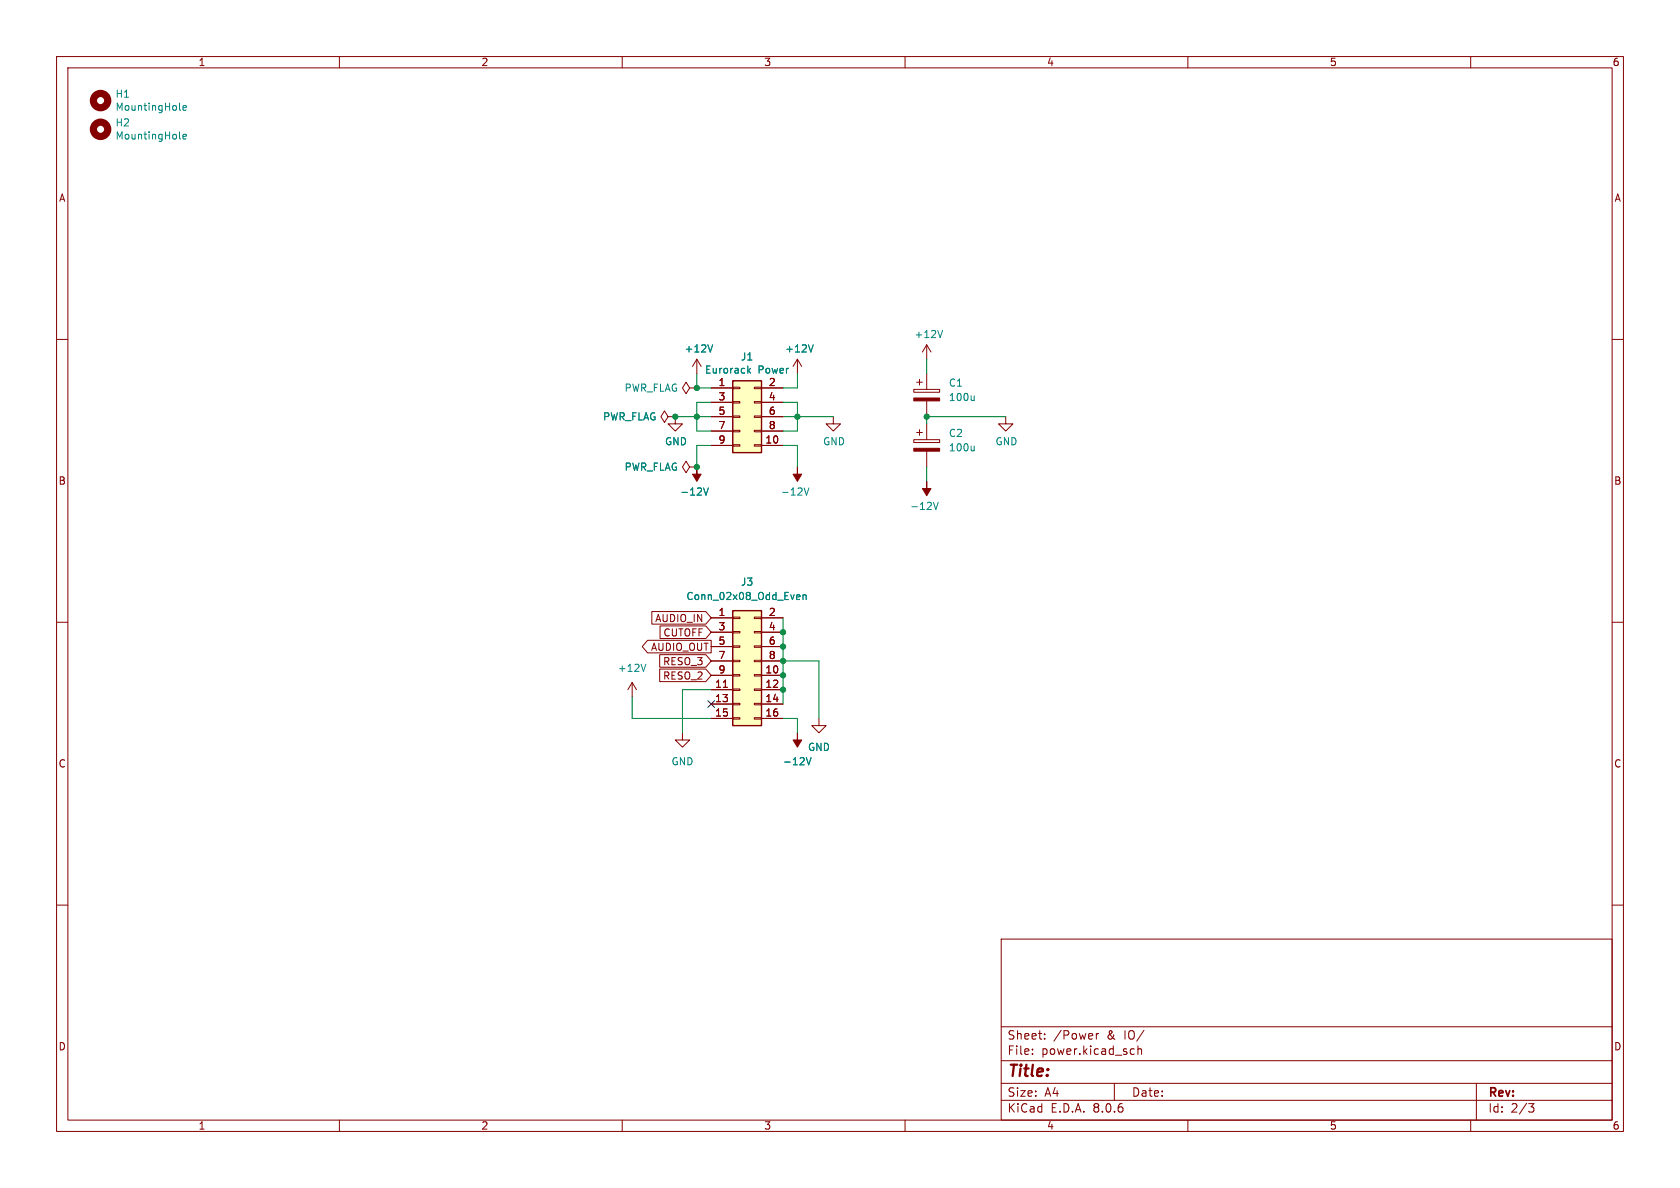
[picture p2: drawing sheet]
<svg xmlns="http://www.w3.org/2000/svg" width="297mm" height="210mm" viewBox="0 0 297 210" stroke-linecap="round" stroke-linejoin="round" font-family="sans-serif">
<g fill="none" stroke="#840000" stroke-width=".18">
<path d="M10 10h277v190h-277zM12 12h273v186h-273zM60 10v2M110 10v2M160 10v2M210 10v2M260 10v2M10 60h2M285 60h2M119.4 73.7v1.2h1.2l-1.2 1.3-1.3-1.3h1.3M121.9 68.6l-.6-1-.7 1 .7 1 .6-1h1.3M123.2 68.6h.1"/>
<path d="M161.5 68.8h4.6v.5h-4.6zM162.1 67.6h1M162.6 67.1v1M163.8 61v2.5M163.8 66v2.8M163.8 70.9v2.8M163.8 61l-.7 1.2M163.8 61l.8 1.2M121.9 82.6l-.6-1.1-.7 1.1 .7 1 .6-1h1.3M123.2 82.6h.1M10 110h2M285 110h2"/>
<path d="M10 160h2M285 160h2M177 166h108v32h-108zM60 198v2M110 198v2M160 198v2M177 194.5h108M177 191.5h108M177 187.5h108M177 181.5h108M182.5 186.3v.1M182.5 185.5v.1"/>
<path d="M184.7 183.6v.1M184.7 182.8v.1M193.8 182.7v1M194.2 182.7l-.2 .1-.2 .2M197 191.5v3M200.1 185.4l.4 .1M200.5 186.3l-.4 .1M201.2 185.5l.2-.1 .3 .1 .1 .9M201.2 184.9v1.5M210 198v2M260 198v2M261 191.5v6.5"/>
<path d="M270.2 195.1h1l-.5 .6 .4 .1 .1 .5-.3 .3h-.4"/>
</g>
<g fill="#840000" stroke="#840000" stroke-width=".18">
<path d="M123.2 82.6v1.2h.8l-.8 1.3-.8-1.3h.8z"/>
<path d="M161.5 70.4h4.6v.5h-4.6z"/>
</g>
<path d="M166.6 58.4l-.4 1.3M172.2 70v.8M172.2 70.7l-.2 .1M124.4 86.3l.4 1.2 .4-1.2" fill="none" stroke="#008484" stroke-width=".18"/>
<path d="M129.5 67.3h5.1v12.7h-5.1z" fill="#ffffc2"/>
<g fill="none" stroke="#840000" stroke-width=".18">
<path d="M118.1 73.7l-.6-1.1-.7 1.1 .7 1 .6-1h1.3M119.4 73.7h.1M123.2 63.5l-.8 1.3M123.2 63.5v2.5M123.2 63.5l.8 1.3M125.7 68.6h3.8M125.7 78.7h3.8M125.7 71.1h3.8M125.7 73.7h3.8M125.7 76.2h3.8M129.5 78.6h1.3v.3h-1.3zM129.5 76.1h1.3v.2h-1.3z"/>
<path d="M129.5 73.5h1.3v.3h-1.3zM129.5 71h1.3v.2h-1.3zM129.5 68.5h1.3v.2h-1.3zM133.3 78.6h1.3v.3h-1.3zM133.3 76.1h1.3v.2h-1.3zM133.3 73.5h1.3v.3h-1.3zM133.3 71h1.3v.2h-1.3zM133.3 68.5h1.3v.2h-1.3zM134.6 68.6h3.8M134.6 78.7h3.8M134.6 71.1h3.8M134.6 73.7h3.8"/>
<path d="M134.6 76.2h3.8M141 63.5l-.8 1.3M141 63.5v2.5M141 63.5l.7 1.3M147.3 73.7v1.2h1.3l-1.3 1.3-1.3-1.3h1.3M161.5 77.7h4.6v.5h-4.6zM162.1 76.5h1M162.6 75.9v1.1M163.8 74.9v2.8M163.8 79.8v2.8M177.8 73.7v1.2h1.3l-1.3 1.3-1.3-1.3h1.3M111.8 120.7l-.8 1.2"/>
<path d="M111.8 120.7v2.5M111.8 120.7l.7 1.2M120.6 129.5v1.3h1.3l-1.3 1.3-1.2-1.3h1.2M144.8 127v1.3h1.2l-1.2 1.2-1.3-1.2h1.3"/>
</g>
<path d="M129.5 67.3h5.1v12.7h-5.1z" fill="none" stroke="#840000" stroke-width=".25"/>
<g fill="none" stroke="#008484" stroke-width=".18">
<path d="M31.7 19.3l.2 .2M32.3 19.1l.6-.1v-.3h-.4l-.2 .1 .1 .6h.5M31.7 24.4l.2 .2M32.3 24.2l.6-.2v-.2l-.4-.1-.2 .2 .1 .6h.5M126 61l-.4 1.2M132.3 65.5l.4 .5M132.7 65.1l-.5 .5M143.8 61l-.5 1.2M172.2 78.9v.8M172.2 79.6l-.2 .1M142.2 86.3l.4 1.2 .4-1.2M165 88.8l.4 1.3 .5-1.3"/>
<path d="M114.2 117.4l-.4 1.3M142.5 133.9l.5 1.3 .4-1.3"/>
</g>
<g fill="#840000" stroke="#840000" stroke-width=".18">
<path d="M161.5 79.2h4.6v.6h-4.6z"/>
<path d="M163.8 85.1v1.3h.8l-.8 1.2-.7-1.2h.7z"/>
<path d="M141 82.6v1.2h.7l-.7 1.3-.8-1.3h.8z"/>
<path d="M141 129.5v1.3h.7l-.7 1.3-.8-1.3h.8z"/>
</g>
<g fill="none" stroke="#840000" stroke-width="1.3">
<circle cx="17.8" cy="17.8" r="1.27"/>
<circle cx="17.8" cy="22.9" r="1.27"/>
</g>
<path d="M129.5 108h5.1v20.3h-5.1z" fill="#ffffc2"/>
<g fill="none" stroke="#840000" stroke-width=".18">
<path d="M119.4 73.7h.1M125.7 68.6h3.8M125.7 78.7h3.8M125.7 71.1h3.8M125.7 73.7h3.8M125.7 76.2h3.8M134.6 68.6h3.8M134.6 78.7h3.8M134.6 71.1h3.8M134.6 73.7h3.8M134.6 76.2h3.8M123.2 82.6h.1"/>
<path d="M114.5 113.2h11.2v2.2h-11.2l-1-1.1zM115.2 108.1h9.6l.9 1.1-.9 1.1h-9.6zM116.6 118.3h8.2l.9 1.1-.9 1.1h-8.2zM116.6 115.7h8.2l.9 1.1-.9 1.2h-8.2zM116.7 110.6h8.1l.9 1.2-.9 1.1h-8.1zM125.7 109.2h3.8M125.7 119.4h3.8M125.7 111.8h3.8M125.7 114.3h3.8M125.7 116.8h3.8M129.5 119.3h1.3v.2h-1.3zM129.5 116.7h1.3v.3h-1.3z"/>
<path d="M129.5 114.2h1.3v.2h-1.3zM129.5 111.6h1.3v.3h-1.3zM129.5 109.1h1.3v.2h-1.3zM133.3 119.3h1.3v.2h-1.3zM133.3 116.7h1.3v.3h-1.3zM133.3 114.2h1.3v.2h-1.3zM133.3 111.6h1.3v.3h-1.3zM133.3 109.1h1.3v.2h-1.3zM134.6 109.2h3.8M134.6 119.4h3.8M134.6 111.8h3.8M134.6 114.3h3.8"/>
<path d="M134.6 116.8h3.8M125.7 121.9h3.8M125.7 124.5h3.8M125.7 127h3.8M127.9 121.5h.7M129.5 126.9h1.3v.2h-1.3zM129.5 124.3h1.3v.3h-1.3zM129.5 121.8h1.3v.2h-1.3zM133.3 126.9h1.3v.2h-1.3zM133.3 124.3h1.3v.3h-1.3zM133.3 121.8h1.3v.2h-1.3zM134.6 121.9h3.8"/>
<path d="M134.6 124.5h3.8M134.6 127h3.8"/>
</g>
<path d="M129.5 108h5.1v20.3h-5.1z" fill="none" stroke="#840000" stroke-width=".25"/>
<path d="M126 61l-.4 1.2M132.3 65.5l.4 .5M132.7 65.1l-.5 .5M143.8 61l-.5 1.2M124.4 86.3l.4 1.2 .4-1.2M141 105.1l.4 .1v.2l-.6 .2M141.4 105.9l-.4 .1M142 105.3l.1-.2 .4 .1v.8M142 105.1v.9M142.5 133.9l.5 1.3 .4-1.3" fill="none" stroke="#008484" stroke-width=".18"/>
<g fill="none" stroke="#008400" stroke-width=".18">
<path d="M119.4 73.7h6.3M123.2 66v2.6h2.5M125.7 71.1h-2.5v5.1h2.5M125.7 78.7h-2.5v3.9M138.4 71.1h2.6v5.1h-2.6M138.4 73.7h8.9M138.4 78.7h2.6v3.9M141 66v2.6h-2.6M163.8 63.5v2.5M177.8 73.7h-14v1.2M163.8 82.6v2.5M138.4 109.2v15.3"/>
<path d="M138.4 116.8h6.4v10.2M111.8 123.2v3.8h13.9M125.7 121.9h-5.1v7.6M138.4 127h2.6v2.5"/>
</g>
<path d="M125.1 123.9l1.2 1.2M126.3 123.9l-1.2 1.2" fill="none" stroke="#000084" stroke-width=".18"/>
<g fill="#008400" stroke="#008400" stroke-width=".18">
<circle cx="138.4" cy="119.4" r=".46"/>
<circle cx="138.4" cy="121.9" r=".46"/>
<circle cx="138.4" cy="114.3" r=".46"/>
<circle cx="138.4" cy="116.8" r=".46"/>
<circle cx="138.4" cy="111.8" r=".46"/>
<circle cx="123.2" cy="82.6" r=".46"/>
<circle cx="141" cy="73.7" r=".46"/>
<circle cx="123.2" cy="68.6" r=".46"/>
<circle cx="123.2" cy="73.7" r=".46"/>
<circle cx="119.4" cy="73.7" r=".46"/>
<circle cx="163.8" cy="73.7" r=".46"/>
</g>
<text font-size="2.8" fill="#840000" x="178" y="190.9">Title:</text>
<g font-size="2.1" fill="#840000">
<text x="178" y="184">Sheet:</text>
<text x="186.2" y="184">/Power</text>
<text x="195.7" y="184">&amp;</text>
<text x="198.9" y="184">IO/</text>
<text x="178" y="186.7">File:</text>
<text x="184.1" y="186.7">power.kicad_sch</text>
<text x="178" y="196.9">KiCad</text>
<text x="178" y="194.1">Size:</text>
<text x="184.7" y="194.1">A4</text>
<text x="185.7" y="196.9">E.D.A.</text>
<text x="193.3" y="196.9">8.0.6</text>
<text x="200" y="194.1">Date:</text>
<text x="263" y="194.3">Rev:</text>
<text x="263" y="196.9">Id:</text>
<text x="267.1" y="196.9">2/3</text>
</g>
<g font-size="1.8" fill="#840000">
<text x="35" y="11.9">1</text>
<text x="85" y="11.9">2</text>
<text x="135" y="11.9">3</text>
<text x="185" y="11.9">4</text>
<text x="235" y="11.9">5</text>
<text x="285" y="11.9">6</text>
<text x="10.3" y="35.9">A</text>
<text x="285.3" y="35.9">A</text>
<text x="126.9" y="68.3">1</text>
<text x="126.9" y="70.9">3</text>
<text x="135.8" y="68.3">2</text>
<text x="135.8" y="70.9">4</text>
<text x="126.9" y="73.4">5</text>
<text x="126.9" y="75.9">7</text>
<text x="135.8" y="73.4">6</text>
<text x="135.8" y="75.9">8</text>
<text x="126.9" y="78.5">9</text>
<text x="135.2" y="78.5">10</text>
<text x="10.3" y="85.9">B</text>
<text x="285.3" y="85.9">B</text>
<text x="115.7" y="110.2">AUDIO_IN</text>
<text x="117.2" y="112.7">CUTOFF</text>
<text x="126.9" y="109">1</text>
<text x="126.9" y="111.5">3</text>
<text x="135.8" y="109">2</text>
<text x="135.8" y="111.5">4</text>
<text x="115" y="115.3">AUDIO_OUT</text>
<text x="117.1" y="117.8">RESO_3</text>
<text x="126.9" y="114">5</text>
<text x="126.9" y="116.6">7</text>
<text x="126.9" y="119.1">9</text>
<text x="135.2" y="119.1">10</text>
<text x="135.8" y="114">6</text>
<text x="135.8" y="116.6">8</text>
<text x="117.1" y="120.3">RESO_2</text>
<text x="126.3" y="121.7">11</text>
<text x="126.3" y="124.2">13</text>
<text x="135.2" y="121.7">12</text>
<text x="135.2" y="124.2">14</text>
<text x="126.3" y="126.7">15</text>
<text x="135.2" y="126.7">16</text>
<text x="10.3" y="135.9">C</text>
<text x="285.3" y="135.9">C</text>
<text x="10.3" y="185.9">D</text>
<text x="285.3" y="185.9">D</text>
<text x="35" y="199.9">1</text>
<text x="85" y="199.9">2</text>
<text x="135" y="199.9">3</text>
<text x="185" y="199.9">4</text>
<text x="235" y="199.9">5</text>
<text x="285" y="199.9">6</text>
</g>
<g font-size="1.8" fill="#008484">
<text x="20.3" y="17.5">H1</text>
<text x="20.3" y="19.8">MountingHole</text>
<text x="20.3" y="22.6">H2</text>
<text x="20.3" y="24.9">MountingHole</text>
<text x="161.6" y="60">+12V</text>
<text x="120.9" y="62.5">+12V</text>
<text x="130.9" y="63.9">J1</text>
<text x="138.7" y="62.5">+12V</text>
<text x="110.3" y="69.4">PWR_FLAG</text>
<text x="124.5" y="66.2">Eurorack</text>
<text x="134" y="66.2">Power</text>
<text x="167.6" y="68.6">C1</text>
<text x="167.6" y="71.1">100u</text>
<text x="106.5" y="74.5">PWR_FLAG</text>
<text x="167.6" y="77.4">C2</text>
<text x="110.3" y="83.4">PWR_FLAG</text>
<text x="117.5" y="78.9">GND</text>
<text x="145.4" y="78.9">GND</text>
<text x="167.6" y="80">100u</text>
<text x="175.9" y="78.9">GND</text>
<text x="120.2" y="87.8">-12V</text>
<text x="137.9" y="87.8">-12V</text>
<text x="160.8" y="90.3">-12V</text>
<text x="121.2" y="106.3">Conn_02x08_Odd_Even</text>
<text x="130.9" y="103.7">J3</text>
<text x="109.1" y="119">+12V</text>
<text x="118.6" y="135.5">GND</text>
<text x="138.3" y="135.5">-12V</text>
<text x="142.7" y="132.9">GND</text>
</g>
</svg>
